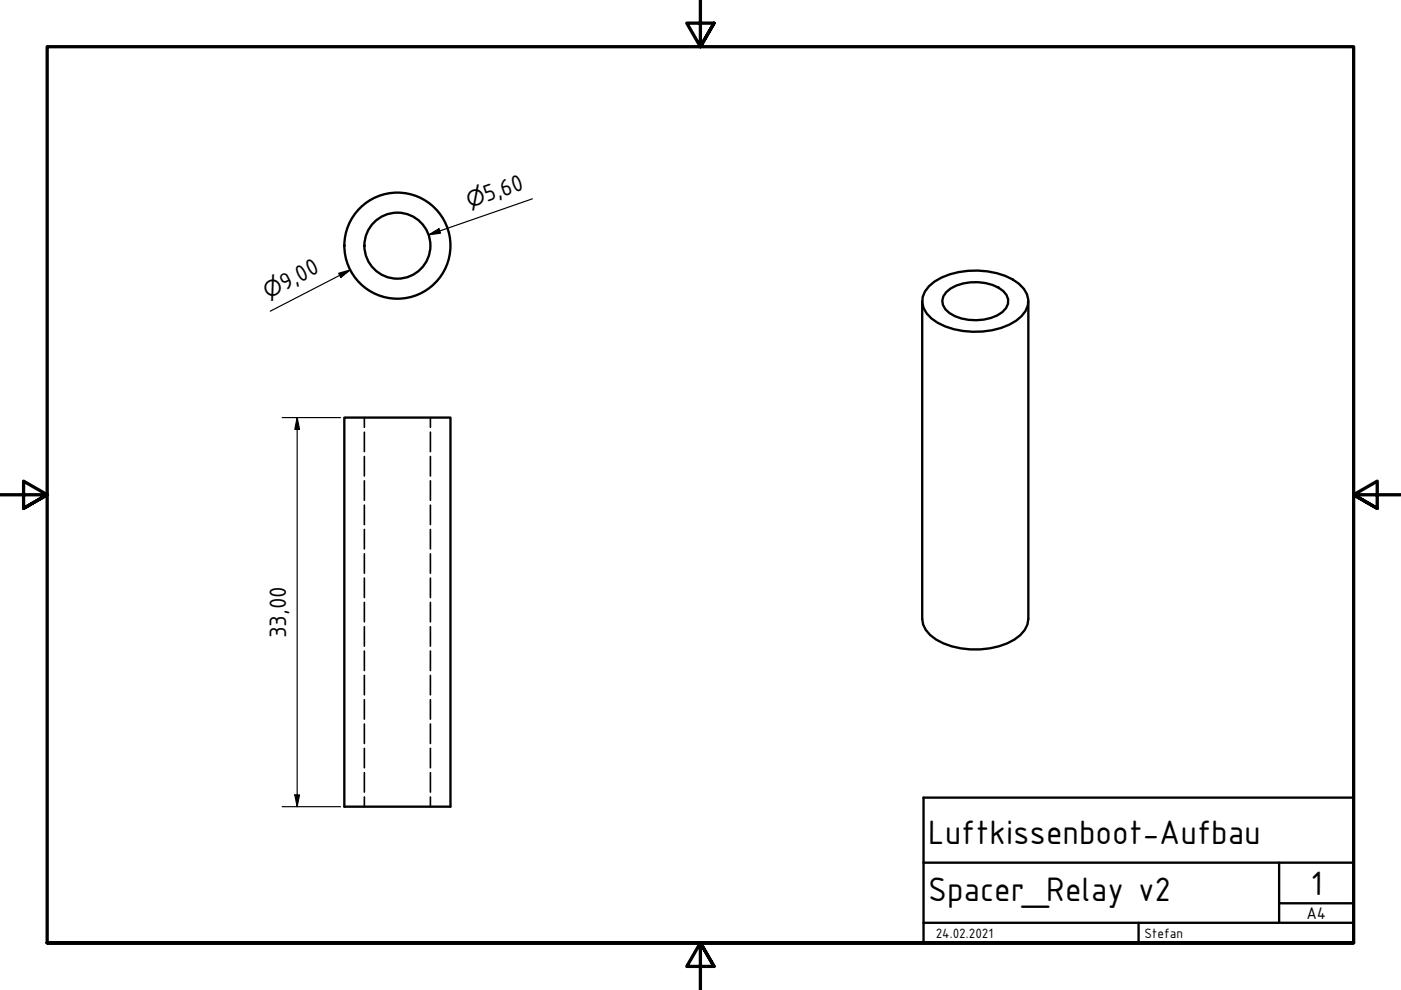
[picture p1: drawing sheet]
<svg xmlns="http://www.w3.org/2000/svg" width="297mm" height="210mm" viewBox="0 0 297 210" stroke-linecap="round" stroke-linejoin="round" font-family="sans-serif">
<!-- layer: Sichtbar (ISO) -->
<g fill="none" stroke="#000" stroke-width=".5">
<path d="M195.5 63.9v67.3a5.4 5.4 0 0 0 3 4.4 17.4 17.4 0 0 0 16.6 0 5.4 5.4 0 0 0 2.9-4.4v-67.3M197 60.7a14.4 14.4 0 0 1 10.3-3.3 13 13 0 0 1 9.8 3.8 4.1 4.1 0 0 1-.5 5.8 14.3 14.3 0 0 1-10.3 3.3 13 13 0 0 1-9.8-3.8 4.1 4.1 0 0 1 .5-5.8zM200.6 61.9a9.9 9.9 0 0 1 9.8-1.5 4.5 4.5 0 0 1 3.4 3.1 3.5 3.5 0 0 1-2.4 3.4 10.9 10.9 0 0 1-10.1-.5 2.8 2.8 0 0 1-.7-4.5zM73 88.5h22.5v82.5h-22.5z"/>
<circle cx="84.3" cy="52.1" r="7"/>
<circle cx="84.3" cy="52.1" r="11.2"/>
</g>
<!-- layer: Verdeckt (ISO) -->
<g fill="none" stroke="#000" stroke-width=".35">
<path d="M77.3 88.5v2.1M77.3 91.6v4.2M77.3 96.8v4.1M91.3 88.5v2.1M91.3 91.6v4.2M91.3 96.8v4.1M77.3 101.9v4.2M77.3 107.1v4.1M77.3 112.3v4.1M77.3 117.4v4.1M91.3 101.9v4.2M91.3 107.1v4.1"/>
<path d="M91.3 112.3v4.1M91.3 117.4v4.1M77.3 122.6v4.1M77.3 127.7v4.2M77.3 132.9v4.1M77.3 138v4.2M91.3 122.6v4.1M91.3 127.7v4.2M91.3 132.9v4.1M91.3 138v4.2M77.3 143.2v4.1M77.3 148.4v4.1"/>
<path d="M77.3 153.5v4.1M77.3 158.7v4.1M91.3 143.2v4.1M91.3 148.4v4.1M91.3 153.5v4.1M91.3 158.7v4.1M77.3 163.8v4.1M77.3 169v2M91.3 163.8v4.1M91.3 169v2"/>
</g>
<!-- layer: Rahmen (ISO) -->
<path d="M148.5 0v9.9l-2.9-5h5.8l-2.9 5 2.9-5M0 104.9h10l-5-2.9v5.8l5-2.9-5 2.9M297 104.9h-10l5-2.9v5.8l-5-2.9 5 2.9M10 199.9v-190h277v190h-277h277M151.4 204.9l-2.9-5 2.9 5h-5.8l2.9-5v10" fill="none" stroke="#000" stroke-width=".7"/>
<!-- layer: Titel (ISO) -->
<path d="M195.8 169.1h91.2v30.8h-91.2zM195.8 195.7h91.2M195.8 182.9h91.2M241.4 195.7v4.2M271.2 191.5h15.8M271.2 182.9v12.8" fill="none" stroke="#000" stroke-width=".5"/>
<path d="M71.8 57.9l2.5-.7-2 1.6zM74.3 57.2l-17 8.8M90.9 49.8l2.2-1.3 .3 .9zM112.9 42.2l-22 7.6M59.8 88.5h12.4M63 88.5l.5 2.5h-1zM63 88.5v82.5M59.8 171h12.4M62.5 168.5h1l-.5 2.5z" fill="none" stroke="#000" stroke-width=".25"/>
<g fill="#000">
<path d="M71.8 57.9l2.5-.7-2 1.6z" fill-rule="evenodd"/>
<path d="M90.9 49.8l2.2-1.3 .3 .9z" fill-rule="evenodd"/>
<path d="M63 88.5l.5 2.5h-1z" fill-rule="evenodd"/>
<path d="M62.5 168.5h1l-.5 2.5z" fill-rule="evenodd"/>
</g>
<g font-size="7.8">
<text x="196.8" y="178.9">Luftkissenboot-Aufbau</text>
<text x="196.8" y="191">Spacer_Relay v2</text>
<text x="277.8" y="189.7">1</text>
</g>
<g font-size="5.4">
<text x="103.2" y="42.9" transform="rotate(-19 103.2 42.9)">5,60</text>
<text x="60.4" y="61.6" transform="rotate(-27 60.4 61.6)">9,00</text>
<text x="60.7" y="135.3" transform="rotate(-90 60.7 135.3)">33,00</text>
</g>
<g font-size="4.6">
<text x="99.5" y="44.2" transform="rotate(-19 99.5 44.2)">⌀</text>
<text x="56.9" y="63.4" transform="rotate(-27 56.9 63.4)">⌀</text>
</g>
<text font-size="3.9" x="277" y="194.8">A4</text>
<g font-size="3.1">
<text x="198.4" y="198.8">24.02.2021</text>
<text x="242.6" y="198.8">Stefan</text>
</g>
</svg>
